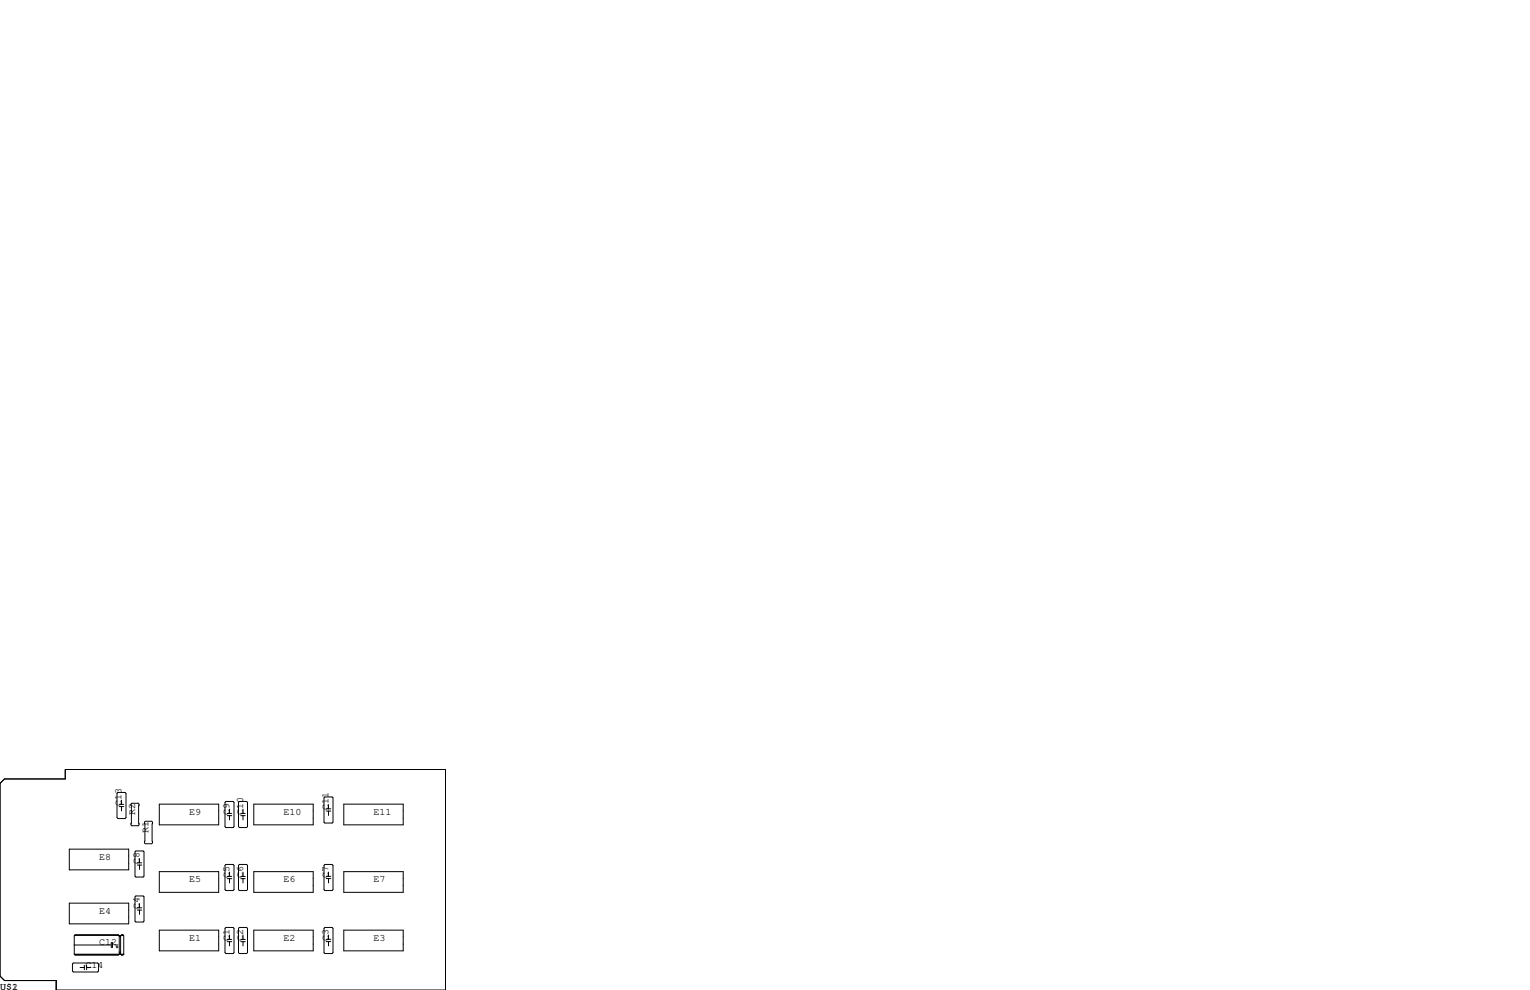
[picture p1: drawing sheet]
<svg xmlns="http://www.w3.org/2000/svg" width="432mm" height="279mm" viewBox="0 0 432 279" stroke-linecap="round" stroke-linejoin="round" font-family="sans-serif">
<g fill="none" stroke="#000" stroke-width=".28">
<path d="M0 221.1l1.3-1.3h17.1v-2.6h107.3v62.2h-109.8v-2.7h-14.6l-1.3-1.2zM19.6 239.6h16.7v5.9h-16.7zM33.3 223.6h2l.3 .3v6.9l-.3 .2h-2l-.3-.2v-6.9zM33.7 227h1.2M33.7 227.6h1.2M34.3 225.8v1.2M34.3 227.6v1.3M37 226.9l.2-.2h1.8l.2 .2v5.9l-.2 .2h-1.8l-.2-.2zM40.8 232l.2-.2h1.8l.3 .2v5.9l-.3 .2h-1.8l-.2-.2zM45 226.9h16.7v5.9h-16.7zM63.8 226.2h2l.2 .2v6.9l-.2 .3h-2l-.3-.3v-6.9zM64.1 229.6h1.3"/>
<path d="M64.1 230.2h1.3M64.8 228.3v1.3M64.8 230.2v1.2M67.6 226.2h2l.3 .2v6.9l-.3 .3h-2l-.3-.3v-6.9zM67.9 229.6h1.3M67.9 230.2h1.3M68.6 228.3v1.3M68.6 230.2v1.2M71.6 226.9h16.8v5.9h-16.8zM91.7 224.9h2l.3 .3v6.8l-.3 .3h-2l-.3-.3v-6.8zM92.1 228.9h1.2M92.1 228.3h1.2"/>
<path d="M92.7 227.1v1.2M92.7 228.9v1.2M97 226.9h16.8v5.9h-16.8zM19.6 254.9h16.7v5.8h-16.7zM38.1 253.1l.3-.2h2l.2 .2v6.9l-.2 .2h-2l-.3-.2zM38.4 240.2h2l.2 .2v6.9l-.2 .2h-2l-.3-.2v-6.9zM38.7 256.8h1.3M38.7 256.2h1.3M38.7 244.1h1.3M38.7 243.5h1.3M39.4 242.3v1.2M39.4 244.1v1.3"/>
<path d="M39.4 255v1.2M39.4 256.8v1.3M45 246h16.7v5.8h-16.7zM63.8 244h2l.2 .2v6.9l-.2 .2h-2l-.3-.2v-6.9zM64.1 247.3h1.3M64.1 248h1.3M64.8 246.1v1.2M64.8 248v1.2M67.6 244h2l.3 .2v6.9l-.3 .2h-2l-.3-.2v-6.9zM67.9 247.3h1.3M67.9 248h1.3M68.6 246.1v1.2"/>
<path d="M68.6 248v1.2M71.6 246h16.8v5.8h-16.8zM91.7 244h2l.3 .2v6.9l-.3 .2h-2l-.3-.2v-6.9zM92.1 248h1.2M92.1 247.3h1.2M92.7 246.1v1.2M92.7 248v1.2M97 246h16.8v5.8h-16.8zM20.4 272l.3-.2h6.9l.2 .2v2.1l-.2 .2h-6.9l-.3-.2zM21 269.3h13.9M21 266.7h10.3M21.1 264h12.4"/>
<path d="M21.2 269.4h12.2M22.6 273h1.2M23.8 272.4v1.3M24.4 272.4v1.3M24.4 273h1.3M31.4 266.1h.4v1.2h-.4zM32.4 266.7h.9M32.8 267.3h.5M33 267v.5M33.4 263.8h-12.2l-.2 .3v5.2M33.4 263.8l.1 .2M33.4 263.8l-12.2 .1"/>
<path d="M33.5 264l.2 .1M33.7 264.1v5.2l-.3 .3h-12.2l-.2-.3M33.7 268.7h.3M33.7 264.1h.3M33.7 264.2h.3M33.8 269.2h.1M34 264.1v5.2l.3 .3h.4l.2-.3M34.2 264h.6M34.3 269.4h.4M34.7 263.8h-.4l-.3 .3M34.7 263.8l.1 .2M34.7 263.8l-.4 .1"/>
<path d="M34.8 264l.1 5.3M45 262.5h16.7v5.9h-16.7zM63.5 262l.3-.3h2l.2 .3v6.9l-.2 .2h-2l-.3-.2zM64.1 265.1h1.3M64.1 265.8h1.3M64.8 263.9v1.2M64.8 265.8v1.2M67.3 262l.3-.3h2l.3 .3v6.9l-.3 .2h-2l-.3-.2zM67.9 265.1h1.3M67.9 265.8h1.3M68.6 263.9v1.2M68.6 265.8v1.2"/>
<path d="M71.6 262.5h16.8v5.9h-16.8zM91.4 262l.3-.3h2l.3 .3v6.9l-.3 .2h-2l-.3-.2zM92.1 265.7h1.2M92.1 265.1h1.2M92.7 263.9v1.2M92.7 265.7v1.3M97 262.5h16.8v5.9h-16.8z"/>
</g>
<g font-size="2.8">
<text x="34.3" y="227.3" transform="rotate(-90 34.3 227.3)">C13</text>
<text x="38.1" y="229.9" transform="rotate(-90 38.1 229.9)">R2</text>
<text x="53.3" y="229.9">E9</text>
<text x="64.8" y="229.9" transform="rotate(-90 64.8 229.9)">C9</text>
<text x="68.6" y="229.9" transform="rotate(-90 68.6 229.9)">C10</text>
<text x="80" y="229.9">E10</text>
<text x="92.7" y="228.6" transform="rotate(-90 92.7 228.6)">C11</text>
<text x="105.4" y="229.9">E11</text>
<text x="41.9" y="234.9" transform="rotate(-90 41.9 234.9)">R1</text>
<text x="27.9" y="242.6">E8</text>
<text x="39.4" y="243.8" transform="rotate(-90 39.4 243.8)">C8</text>
<text x="53.3" y="248.9">E5</text>
<text x="64.8" y="247.6" transform="rotate(-90 64.8 247.6)">C5</text>
<text x="68.6" y="247.6" transform="rotate(-90 68.6 247.6)">C6</text>
<text x="80" y="248.9">E6</text>
<text x="92.7" y="247.6" transform="rotate(-90 92.7 247.6)">C7</text>
<text x="105.4" y="248.9">E7</text>
<text x="27.9" y="257.8">E4</text>
<text x="39.4" y="256.5" transform="rotate(-90 39.4 256.5)">C4</text>
<text x="27.9" y="266.7">C12</text>
<text x="53.3" y="265.4">E1</text>
<text x="64.8" y="265.4" transform="rotate(-90 64.8 265.4)">C1</text>
<text x="68.6" y="265.4" transform="rotate(-90 68.6 265.4)">C2</text>
<text x="80" y="265.4">E2</text>
<text x="92.7" y="265.4" transform="rotate(-90 92.7 265.4)">C3</text>
<text x="105.4" y="265.4">E3</text>
<text x="24.1" y="273">C14</text>
<text x="0" y="279.4">U$1</text>
<text x="3.4" y="279.4">2</text>
</g>
</svg>
